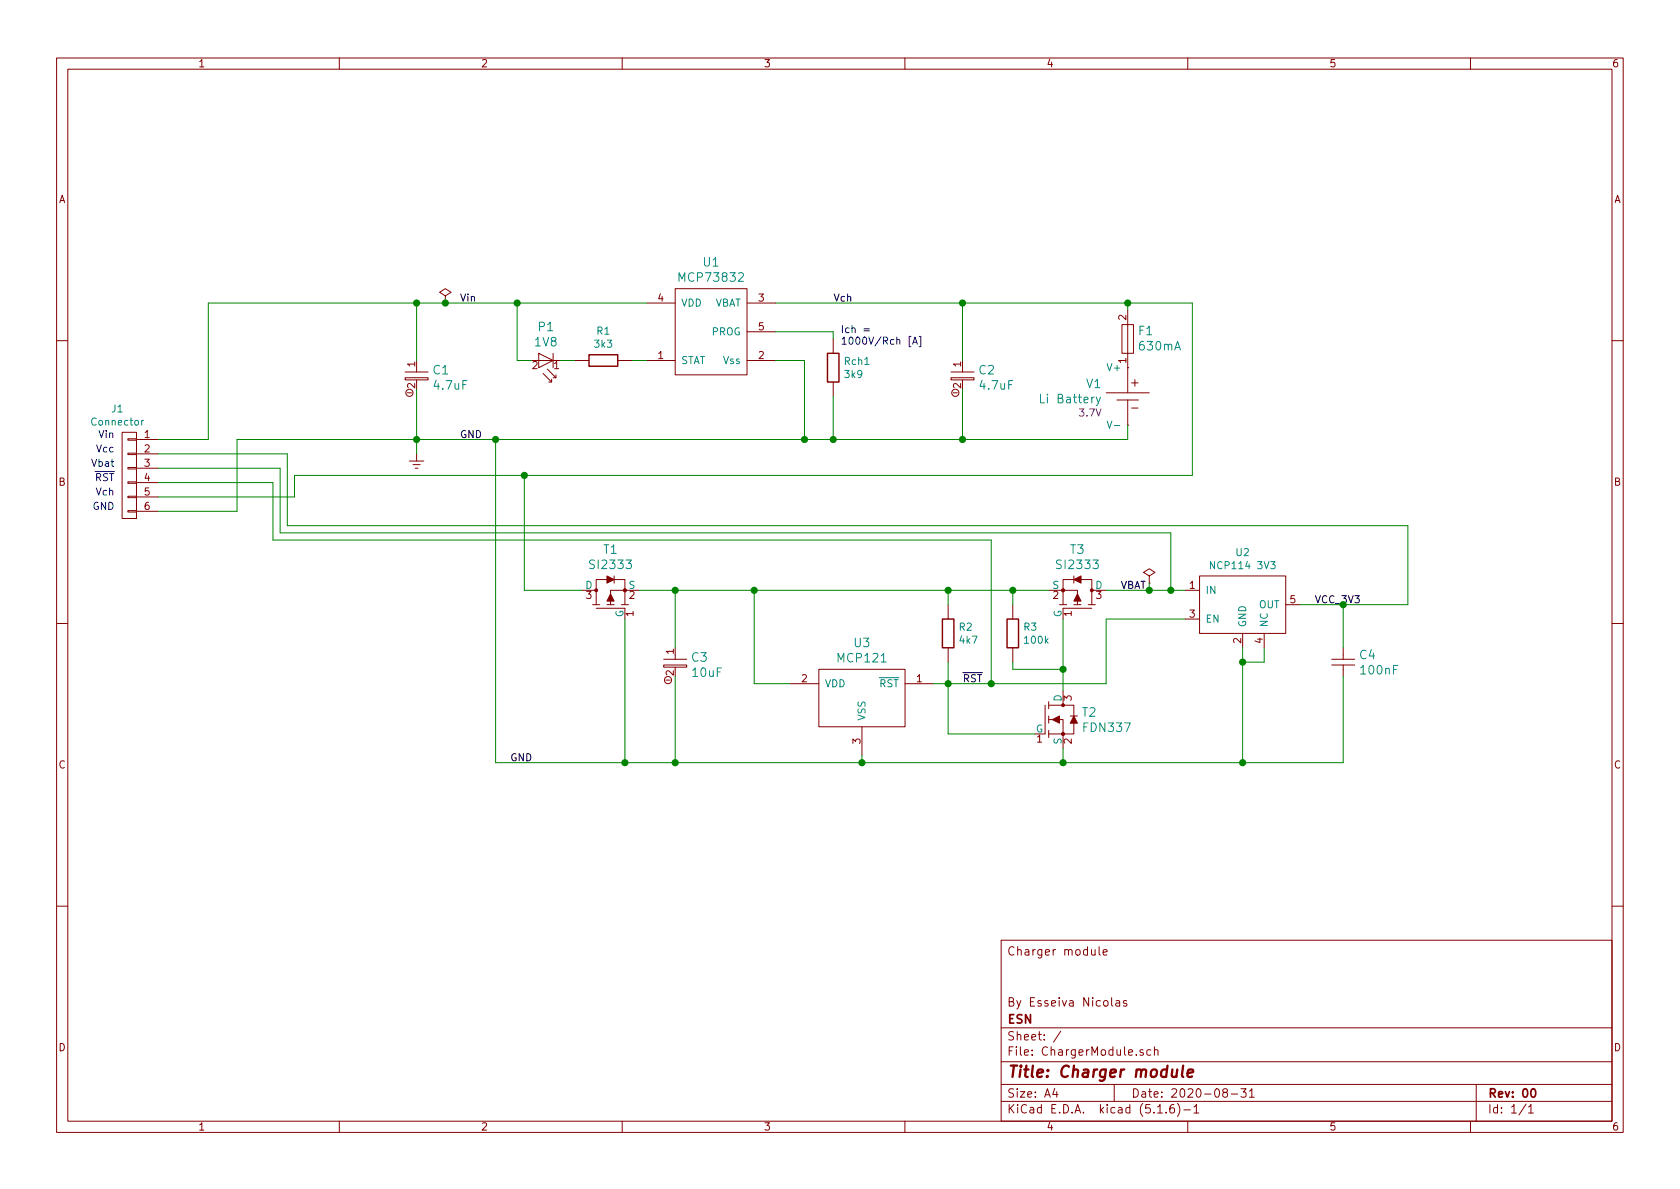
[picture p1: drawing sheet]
EESchema Schematic File Version 4
EELAYER 30 0
EELAYER END
$Descr A4 11693 8268
encoding utf-8
Sheet 1 1
Title "Charger module"
Date "2020-08-31"
Rev "00"
Comp "ESN"
Comment1 "By Esseiva Nicolas"
Comment2 ""
Comment3 ""
Comment4 "Charger module"
$EndDescr
$Comp
L 0EsseivaN_Lib:CAPA_P C1
U 1 1
P 2900 2600
F 0 "C1" V 2864 2708 60  0000 L CNN
F 1 "4.7uF" V 2970 2708 60  0000 L CNN
F 2 "EsseivaN_Lib:C_1206_HandSoldering" H 2900 2600 60  0001 C CNN
F 3 "" H 2900 2600 60  0000 C CNN
	1    2900 2600
	0    1    1    0   
$EndComp
$Comp
L 0EsseivaN_Lib:MCP73832 U1
U 1 1
P 4950 2300
F 0 "U1" H 4950 2787 60  0000 C CNN
F 1 "MCP73832" H 4950 2681 60  0000 C CNN
F 2 "EsseivaN_Lib:SOT-23-5_HandSoldering" H 5000 2400 60  0001 C CNN
F 3 "" H 5000 2400 60  0001 C CNN
	1    4950 2300
	1    0    0    -1  
$EndComp
$Comp
L 0EsseivaN_Lib:LED P1
U 1 1
P 3800 2500
F 0 "P1" H 3800 2737 60  0000 C CNN
F 1 "1V8" H 3800 2631 60  0000 C CNN
F 2 "EsseivaN_Lib:D_0603_HandSoldering" H 3800 2500 60  0001 C CNN
F 3 "" H 3800 2500 60  0000 C CNN
	1    3800 2500
	1    0    0    -1  
$EndComp
$Comp
L 0EsseivaN_Lib:R R1
U 1 1
P 4200 2500
F 0 "R1" V 3993 2500 50  0000 C CNN
F 1 "3k3" V 4084 2500 50  0000 C CNN
F 2 "EsseivaN_Lib:R_0603_HandSoldering" V 4130 2500 50  0001 C CNN
F 3 "" H 4200 2500 50  0000 C CNN
	1    4200 2500
	0    1    1    0   
$EndComp
Wire Wire Line
	4400 2500 4500 2500
Wire Wire Line
	4000 2500 3900 2500
$Comp
L 0EsseivaN_Lib:R Rch1
U 1 1
P 5800 2550
F 0 "Rch1" H 5870 2596 50  0000 L CNN
F 1 "3k9" H 5870 2505 50  0000 L CNN
F 2 "EsseivaN_Lib:R_0603_HandSoldering" V 5730 2550 50  0001 C CNN
F 3 "" H 5800 2550 50  0000 C CNN
	1    5800 2550
	1    0    0    -1  
$EndComp
Wire Wire Line
	5800 2350 5800 2300
Wire Wire Line
	5800 2300 5400 2300
Text Notes 5850 2400 0    50   ~ 0
Ich =\n1000V/Rch [A]
Wire Wire Line
	3700 2500 3600 2500
Wire Wire Line
	3600 2500 3600 2100
Wire Wire Line
	3600 2100 4500 2100
Wire Wire Line
	5400 2500 5600 2500
$Comp
L 0EsseivaN_Lib:CAPA_P C2
U 1 1
P 6700 2600
F 0 "C2" V 6664 2708 60  0000 L CNN
F 1 "4.7uF" V 6770 2708 60  0000 L CNN
F 2 "EsseivaN_Lib:C_1206_HandSoldering" H 6700 2600 60  0001 C CNN
F 3 "" H 6700 2600 60  0000 C CNN
	1    6700 2600
	0    1    1    0   
$EndComp
Wire Wire Line
	6700 2500 6700 2100
Wire Wire Line
	2900 2500 2900 2100
Wire Wire Line
	2900 2100 3100 2100
Connection ~ 3600 2100
Wire Wire Line
	2900 2700 2900 3050
Wire Wire Line
	6700 3050 6700 2700
Wire Wire Line
	5600 2500 5600 3050
Connection ~ 5600 3050
Wire Wire Line
	5600 3050 5800 3050
Wire Wire Line
	5800 3050 5800 2750
Connection ~ 5800 3050
Wire Wire Line
	5800 3050 6700 3050
Connection ~ 2900 2100
Connection ~ 2900 3050
Connection ~ 6700 2100
Connection ~ 6700 3050
$Comp
L 0EsseivaN_Lib:GND_ALIM #PWR01
U 1 1
P 2900 3150
F 0 "#PWR01" H 2900 2850 50  0001 C CNN
F 1 "GND_ALIM" H 2900 2950 50  0001 C CNN
F 2 "" H 2900 3150 50  0000 C CNN
F 3 "" H 2900 3150 50  0000 C CNN
	1    2900 3150
	1    0    0    -1  
$EndComp
Wire Wire Line
	2900 3150 2900 3050
Text Label 3200 3050 0    50   ~ 0
GND
Text Label 3200 2100 0    50   ~ 0
Vin
Text Label 5800 2100 0    50   ~ 0
Vch
$Comp
L 0EsseivaN_Lib:PWR_FLAG-power #FLG0101
U 1 1
P 3100 2100
F 0 "#FLG0101" H 3100 2175 50  0001 C CNN
F 1 "PWR_FLAG-power" H 3100 2250 50  0001 C CNN
F 2 "" H 3100 2100 50  0001 C CNN
F 3 "" H 3100 2100 50  0001 C CNN
	1    3100 2100
	1    0    0    -1  
$EndComp
Connection ~ 3100 2100
Wire Wire Line
	3100 2100 3600 2100
$Comp
L 0EsseivaN_Lib:LiPo V1
U 1 1
P 7850 2750
F 0 "V1" H 7672 2841 60  0000 R CNN
F 1 "Li Battery" H 7672 2735 60  0000 R CNN
F 2 "EsseivaN_Lib:18650_Battery_holder" H 7860 2800 60  0001 C CNN
F 3 "" H 7860 2800 60  0001 C CNN
F 4 "3.7V" H 7672 2637 50  0000 R CNN "Voltage"
	1    7850 2750
	1    0    0    -1  
$EndComp
Wire Wire Line
	6700 2100 7850 2100
Wire Wire Line
	7850 2950 7850 3050
Wire Wire Line
	6700 3050 7850 3050
Text Notes 800  3050 2    50   ~ 0
Vin
Text Notes 800  3550 2    50   ~ 0
GND
Wire Wire Line
	2900 3050 3450 3050
$Comp
L 0EsseivaN_Lib:CAPA_P C3
U 1 1
P 4700 4600
F 0 "C3" V 4664 4708 60  0000 L CNN
F 1 "10uF" V 4770 4708 60  0000 L CNN
F 2 "EsseivaN_Lib:C_0805_HandSoldering" H 4700 4600 60  0001 C CNN
F 3 "" H 4700 4600 60  0000 C CNN
	1    4700 4600
	0    1    1    0   
$EndComp
$Comp
L 0EsseivaN_Lib:FUSE F1
U 1 1
P 7850 2350
F 0 "F1" V 7903 2282 60  0000 R CNN
F 1 "630mA" V 7797 2282 60  0000 R CNN
F 2 "EsseivaN_Lib:Fuse_SMD1206_HandSoldering" H 7850 2350 60  0001 C CNN
F 3 "" H 7850 2350 60  0000 C CNN
	1    7850 2350
	0    -1   -1   0   
$EndComp
$Comp
L 0EsseivaN_Lib:R R2
U 1 1
P 6600 4400
F 0 "R2" H 6670 4446 50  0000 L CNN
F 1 "4k7" H 6670 4355 50  0000 L CNN
F 2 "EsseivaN_Lib:R_0603_HandSoldering" V 6530 4400 50  0001 C CNN
F 3 "" H 6600 4400 50  0000 C CNN
	1    6600 4400
	1    0    0    -1  
$EndComp
$Comp
L 0EsseivaN_Lib:MOSFET-P T3
U 1 1
P 7500 4100
F 0 "T3" H 7500 4387 60  0000 C CNN
F 1 "SI2333" H 7500 4281 60  0000 C CNN
F 2 "EsseivaN_Lib:SOT-23_Handsoldering" H 7500 4075 60  0001 C CNN
F 3 "" H 7500 4075 60  0001 C CNN
	1    7500 4100
	-1   0    0    -1  
$EndComp
$Comp
L 0EsseivaN_Lib:MOSFET-P T1
U 1 1
P 4250 4100
F 0 "T1" H 4250 4387 60  0000 C CNN
F 1 "SI2333" H 4250 4281 60  0000 C CNN
F 2 "EsseivaN_Lib:SOT-23_Handsoldering" H 4250 4075 60  0001 C CNN
F 3 "" H 4250 4075 60  0001 C CNN
	1    4250 4100
	1    0    0    -1  
$EndComp
$Comp
L 0EsseivaN_Lib:MOSFET-N T2
U 1 1
P 7400 5000
F 0 "T2" V 7347 5128 60  0000 L CNN
F 1 "FDN337" V 7453 5128 60  0000 L CNN
F 2 "EsseivaN_Lib:SOT-23_Handsoldering" H 7400 4975 60  0001 C CNN
F 3 "" H 7400 4975 60  0001 C CNN
	1    7400 5000
	0    1    1    0   
$EndComp
Wire Wire Line
	4700 4500 4700 4100
Wire Wire Line
	4700 4700 4700 5300
Wire Wire Line
	4700 4100 4450 4100
Connection ~ 4700 4100
Wire Wire Line
	4700 5300 4350 5300
Connection ~ 4700 5300
Wire Wire Line
	6000 5250 6000 5300
Wire Wire Line
	4700 5300 6000 5300
Wire Wire Line
	5500 4750 5250 4750
Wire Wire Line
	5250 4750 5250 4100
Wire Wire Line
	4700 4100 5250 4100
Wire Wire Line
	5250 4100 6600 4100
Connection ~ 5250 4100
Connection ~ 6600 4100
Wire Wire Line
	6600 4200 6600 4100
Wire Wire Line
	6600 4600 6600 4750
Wire Wire Line
	6600 4750 6500 4750
$Comp
L 0EsseivaN_Lib:R R3
U 1 1
P 7050 4400
F 0 "R3" H 7120 4446 50  0000 L CNN
F 1 "100k" H 7120 4355 50  0000 L CNN
F 2 "EsseivaN_Lib:R_0805_HandSoldering" V 6980 4400 50  0001 C CNN
F 3 "" H 7050 4400 50  0000 C CNN
	1    7050 4400
	1    0    0    -1  
$EndComp
Wire Wire Line
	7050 4200 7050 4100
Connection ~ 7050 4100
Wire Wire Line
	7050 4100 7300 4100
Wire Wire Line
	7050 4600 7050 4650
Wire Wire Line
	7050 4650 7400 4650
Wire Wire Line
	7400 4650 7400 4300
Wire Wire Line
	7400 4650 7400 4800
Connection ~ 7400 4650
Wire Wire Line
	6000 5300 7400 5300
Wire Wire Line
	7400 5300 7400 5200
Connection ~ 6000 5300
Wire Wire Line
	7200 5100 6600 5100
Wire Wire Line
	6600 5100 6600 4750
Connection ~ 6600 4750
Wire Wire Line
	8250 4300 7700 4300
Wire Wire Line
	7700 4300 7700 4750
Wire Wire Line
	8650 4500 8650 4600
Wire Wire Line
	8650 5300 7400 5300
Connection ~ 7400 5300
$Comp
L 0EsseivaN_Lib:CAPA C4
U 1 1
P 9350 4600
F 0 "C4" V 9297 4708 60  0000 L CNN
F 1 "100nF" V 9403 4708 60  0000 L CNN
F 2 "EsseivaN_Lib:C_0805_HandSoldering" H 9350 4600 60  0001 C CNN
F 3 "" H 9350 4600 60  0000 C CNN
	1    9350 4600
	0    1    1    0   
$EndComp
Wire Wire Line
	9050 4200 9350 4200
Wire Wire Line
	9350 4200 9350 4500
Wire Wire Line
	9350 4700 9350 5300
Wire Wire Line
	9350 5300 8650 5300
Connection ~ 8650 5300
$Comp
L 0EsseivaN_Lib:NCP114 U2
U 1 1
P 8650 4200
F 0 "U2" H 8650 4565 50  0000 C CNN
F 1 "NCP114 3V3" H 8650 4474 50  0000 C CNN
F 2 "EsseivaN_Lib:SOT-23-5_HandSoldering" H 8550 4200 50  0001 C CNN
F 3 "" H 8550 4200 50  0001 C CNN
	1    8650 4200
	1    0    0    -1  
$EndComp
Wire Wire Line
	4350 4300 4350 5300
Connection ~ 4350 5300
Wire Wire Line
	4350 5300 3450 5300
Text Label 3550 5300 0    50   ~ 0
GND
Text Label 7800 4100 0    50   ~ 0
VBAT
Text Label 9150 4200 0    50   ~ 0
VCC_3V3
Connection ~ 9350 4200
Wire Wire Line
	7700 4100 8000 4100
Connection ~ 8000 4100
Wire Wire Line
	8000 4100 8150 4100
Wire Wire Line
	8800 4500 8800 4600
Wire Wire Line
	8800 4600 8650 4600
Connection ~ 8650 4600
Wire Wire Line
	8650 4600 8650 5300
$Comp
L 0EsseivaN_Lib:PWR_FLAG-power #FLG0103
U 1 1
P 8000 4050
F 0 "#FLG0103" H 8000 4125 50  0001 C CNN
F 1 "PWR_FLAG-power" H 8000 4200 50  0001 C CNN
F 2 "" H 8000 4050 50  0001 C CNN
F 3 "" H 8000 4050 50  0001 C CNN
	1    8000 4050
	1    0    0    -1  
$EndComp
Wire Wire Line
	8000 4050 8000 4100
Text Label 6700 4750 0    50   ~ 0
~RST
Wire Wire Line
	6600 4100 7050 4100
Wire Wire Line
	7700 4750 6900 4750
Wire Wire Line
	9350 4200 9800 4200
$Comp
L 0EsseivaN_Lib:MCP121 U3
U 1 1
P 6000 4750
F 0 "U3" H 6000 5037 60  0000 C CNN
F 1 "MCP121" H 6000 4931 60  0000 C CNN
F 2 "EsseivaN_Lib:SOT-23_Handsoldering" H 6000 4750 60  0001 C CNN
F 3 "" H 6000 4750 60  0001 C CNN
	1    6000 4750
	1    0    0    -1  
$EndComp
Wire Wire Line
	7850 2150 7850 2100
Wire Wire Line
	7850 2100 8300 2100
Wire Wire Line
	8300 2100 8300 3300
Wire Wire Line
	8300 3300 3650 3300
Wire Wire Line
	3650 3300 3650 4100
Wire Wire Line
	3650 4100 4050 4100
Connection ~ 7850 2100
Wire Wire Line
	3450 3050 3450 5300
Connection ~ 3450 3050
Wire Wire Line
	3450 3050 5600 3050
Wire Wire Line
	5400 2100 6700 2100
Wire Wire Line
	1100 3050 1450 3050
Wire Wire Line
	1450 3050 1450 2100
Wire Wire Line
	1450 2100 2900 2100
Wire Wire Line
	1650 3050 2900 3050
$Comp
L 0EsseivaN_Lib:MicroMatch_6P_Male J1
U 1 1
P 900 3300
F 0 "J1" H 817 3765 50  0000 C CNN
F 1 "Connector" H 817 3674 50  0000 C CNN
F 2 "EsseivaN_Lib:MicroMatch_6P_Male" H 817 2917 50  0001 C CNN
F 3 "" H 750 3150 50  0000 C CNN
	1    900  3300
	1    0    0    -1  
$EndComp
Wire Wire Line
	1100 3550 1650 3550
Wire Wire Line
	1650 3550 1650 3050
Wire Wire Line
	1100 3150 2000 3150
Wire Wire Line
	2000 3150 2000 3650
Wire Wire Line
	2000 3650 9800 3650
Wire Wire Line
	9800 3650 9800 4200
Wire Wire Line
	1100 3250 1950 3250
Wire Wire Line
	1950 3250 1950 3700
Wire Wire Line
	1950 3700 8150 3700
Wire Wire Line
	8150 3700 8150 4100
Connection ~ 8150 4100
Wire Wire Line
	8150 4100 8250 4100
Wire Wire Line
	6900 4750 6900 3750
Wire Wire Line
	6900 3750 1900 3750
Wire Wire Line
	1900 3750 1900 3350
Wire Wire Line
	1900 3350 1100 3350
Connection ~ 6900 4750
Wire Wire Line
	6900 4750 6600 4750
Wire Wire Line
	3650 3300 2050 3300
Wire Wire Line
	2050 3300 2050 3450
Wire Wire Line
	2050 3450 1100 3450
Connection ~ 3650 3300
Text Notes 800  3450 2    50   ~ 0
Vch
Text Notes 800  3350 2    50   ~ 0
~RST
Text Notes 800  3250 2    50   ~ 0
Vbat
Text Notes 800  3150 2    50   ~ 0
Vcc
$EndSCHEMATC
